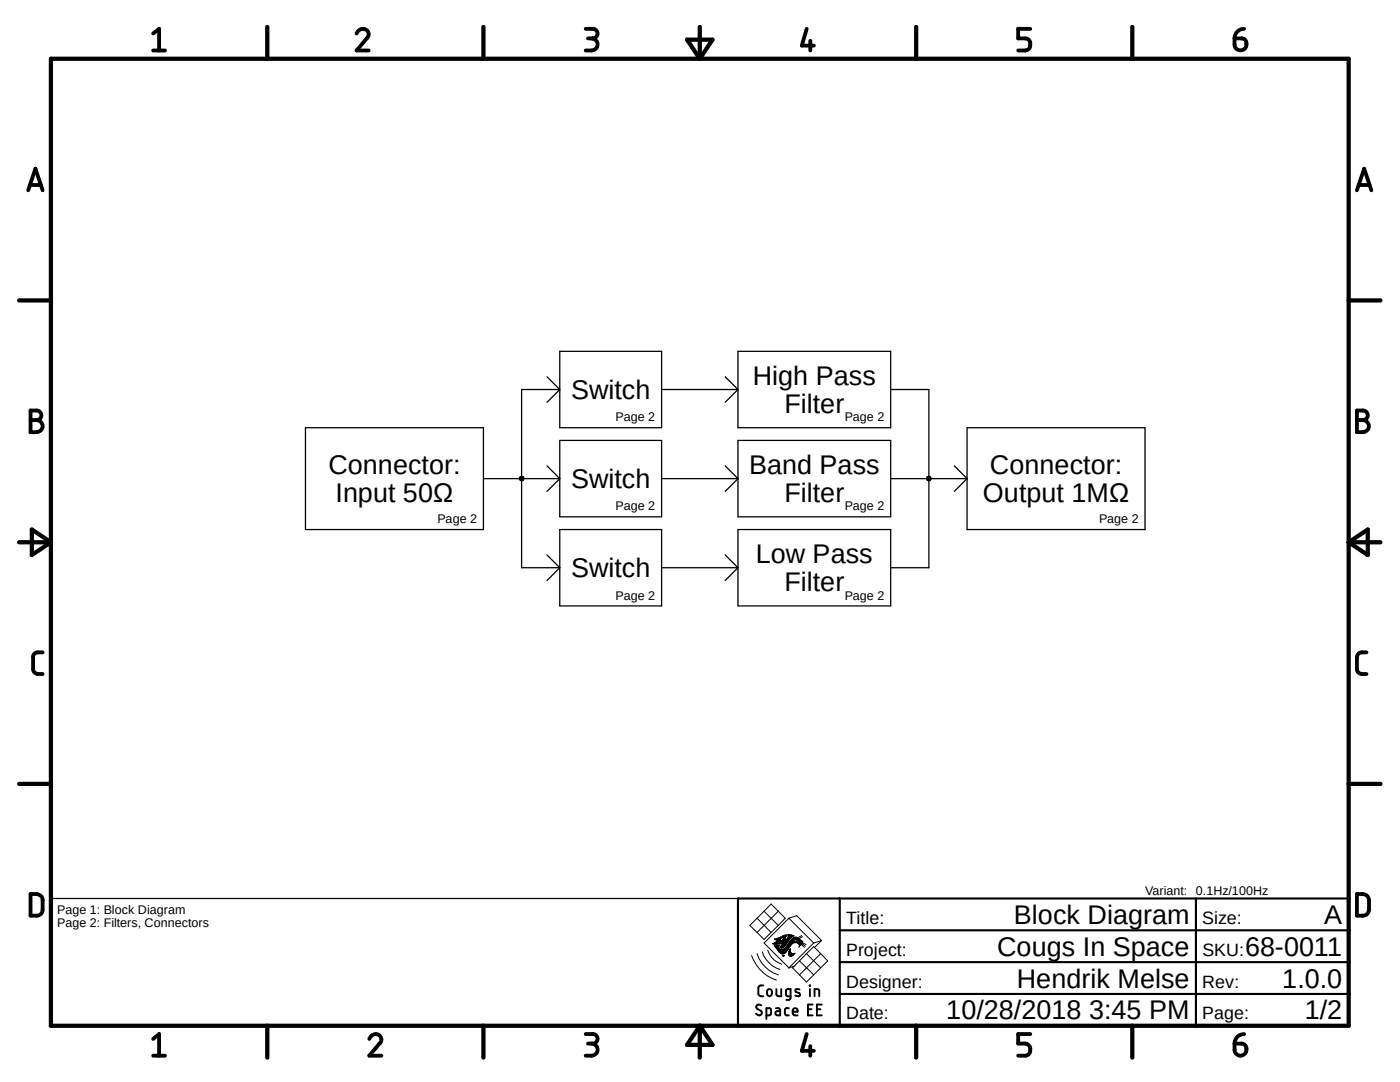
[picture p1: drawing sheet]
<svg xmlns="http://www.w3.org/2000/svg" width="279mm" height="216mm" viewBox="0 0 279 216" stroke-linecap="round" stroke-linejoin="round" font-family="sans-serif">
<path d="M3.4 3.1l272.6 209.7M276 3.1l-272.6 209.7" fill="none" stroke="#fff" stroke-width=".2"/>
<g fill="none" stroke="#000" stroke-width=".25">
<path d="M109.2 75.2l2.5 2.5M111.7 77.7h-7.6v35.6h7.6M111.7 77.7l-2.5 2.6M111.7 70.1h20.3v15.2h-20.3zM132 77.7h15.3M144.7 75.2l2.6 2.5M147.3 77.7l-2.6 2.6M147.3 70.1h30.5v15.2h-30.5zM177.8 77.7h7.6v35.6h-7.6M61 85.3h35.5v20.4h-35.5zM96.5 95.5h15.2M109.2 93l2.5 2.5"/>
<path d="M111.7 95.5l-2.5 2.5M111.7 87.9h20.3v15.2h-20.3zM132 95.5h15.3M144.7 93l2.6 2.5M147.3 95.5l-2.6 2.5M147.3 87.9h30.5v15.2h-30.5zM177.8 95.5h15.2M190.5 93l2.5 2.5M193 95.5l-2.5 2.5M193 85.3h35.5v20.4h-35.5zM109.2 110.7l2.5 2.6M111.7 113.3l-2.5 2.5"/>
<path d="M111.7 105.7h20.3v15.2h-20.3zM132 113.3h15.3M144.7 110.7l2.6 2.6M147.3 113.3l-2.6 2.5M147.3 105.7h30.5v15.2h-30.5zM10.2 179.3h137.1"/>
</g>
<g fill="#000">
<path d="M103.8 95.1l.3-.1 .4 .1 .1 .4-.1 .3-.4 .2-.3-.2-.2-.3z" fill-rule="evenodd"/>
<path d="M185 95.1l.4-.1 .3 .1 .2 .4-.2 .3-.3 .2-.4-.2-.1-.3z" fill-rule="evenodd"/>
</g>
<g fill="none" stroke="#000" stroke-width=".2">
<path d="M103.8 95.1l.3-.1 .4 .1 .1 .4-.1 .3-.4 .2-.3-.2-.2-.3zM185 95.1l.4-.1 .3 .1 .2 .4-.2 .3-.3 .2-.4-.2-.1-.3zM150 190.7a7.9 7.9 0 0 0 4.9 4.9M151.1 190.3a6.6 6.6 0 0 0 4.2 4.2M151.1 186.1l1.4 1.4 1.4-1.4M151.1 183.2l2.8 2.9M152.1 189.9a5.5 5.5 0 0 0 3.6 3.6M152.5 181.8l1.4-1.4 2.8 2.8-1.4 1.5M152.5 181.8l-2.9 2.9 1.5 1.4M152.5 181.8l2.8 2.9M153.2 189.6a4.4 4.4 0 0 0 2.8 2.8M154.3 188.3h1.6"/>
<path d="M154.3 188.3h1.3M154.5 188.2l-.3 .1 .7 .1 1.3-.3-.3 .6M154.5 188.2h2.6M154.6 187.4h1.1M154.6 188.8h.7M154.7 188.1h2.4M154.7 188.9h.5M154.7 187.5h1M154.7 188.9l.7 1M154.8 189h.5M154.8 188h2.4M154.9 189.1h.4"/>
<path d="M154.9 187.3h.9M154.9 187.6h.8M154.9 189.2h.5M154.9 187.9l-.4 .3M154.9 187.9h2.3M155 187.8h.6M155 189.3h.5M155.1 189.4h.5M155.1 187.7h.6M155.2 189.6h2M155.2 187.2h.7M155.2 188.9l.1 .2"/>
<path d="M155.3 189.7h1.8M155.3 184.7l-1.4 1.4M155.3 181.8l-4.2 4.3M155.3 189.1l.5 .4M155.4 189.8h1.6M155.4 189.9h1.5M155.4 188.8l-.9-.1 .2 .2M155.4 189.9l.2 .2M155.5 188.7h.1M155.5 187.1h.4M155.5 190h1.3M155.5 188.7h-.3"/>
<path d="M155.5 188.7l-.3 .2M155.6 190.1a.7 .7 0 0 0 .9 .1M155.6 190.1h1.2M155.7 190.2h1M155.7 189h.7M155.7 188.9h.8M155.7 187h.2M155.8 188.8h.7M155.8 190.2h.7M155.8 189.1h.5M155.8 187.8h1.5M155.9 188.8h.7"/>
<path d="M155.9 186.9h.1M155.9 186.9l-.3 1 .6-.3M155.9 186.9l-1.3 .5 .6 .3-.3 .2M155.9 188.7h.8M156 188.6h.8M156 187.7h1.4M156 188.5h.8M156.1 188.4h.8M156.1 187.7h1.3M156.1 188.3h.8M156.2 188.3h.8M156.2 187.6h1.2"/>
<path d="M156.2 186.8h.7M156.2 186.8l.1 .3h.1l-.1 .3M156.2 187.5h.5M156.2 186.9h.6M156.3 190.8h.1M156.3 189.5h.9M156.3 187h.5M156.3 187.4l-.1 .2M156.3 187.4h.4M156.3 187.3h.4M156.3 187.2h.5M156.4 190.7l.1-.1-.2 .2"/>
<path d="M156.4 187.1h.4M156.4 189.4l-1.2 .1M156.4 189.4h.9M156.4 186.7l-.2 .1M156.4 186.7h.5M156.5 190.7h-.3l.2 .2M156.5 189.3h.9M156.7 189.2h.7M156.7 186.6h.3l-.1 .3h-.7M156.7 186.6l-.3 .1M156.7 186.6h.2M156.7 190.2h-.2"/>
<path d="M156.7 187.4l.1 .2 .1-.1M156.8 186.9l-.1 .5M156.8 189.1h.7M156.8 189h.7M156.8 190l-.1 .2M156.9 189l-.5 .4M156.9 188.9h.7M156.9 187.5h.6M157 188.8h.6M157 187.4h.6M157.1 188.2l-.7 .8a.51 .51 0 0 1-.7 0l.2-.3M157.1 188.8h.6"/>
<path d="M157.1 188.8l-.2 .2M157.1 187.3h.5M157.1 188.7h.7M157.1 189.7l-.3 .3M157.2 187.2l-.3 .3M157.2 188.6h.6M157.2 187.2h.5M157.2 188.5h.7M157.3 188.4h.7M157.3 187.8l-.2 .4M157.3 187.1h.5M157.3 186.7h1"/>
<path d="M157.3 186.6h.8M157.3 187.1l-.1 .1M157.3 187h.6M157.4 190.1v.5M157.4 190.4h1.1M157.4 190.3h1.1M157.4 190.2h.6M157.4 190.2h.5M157.4 188.3h.7M157.4 190.5h1M157.4 190.1h.4M157.4 190h.4"/>
<path d="M157.4 186.9h.8M157.4 188.3h.8M157.4 186.9h.6M157.4 183.2l5 5M157.4 183.2l-4.9 5 5 5M157.4 183.2l1.6-.5 5 5M157.4 190.6h.9M157.4 189.9h.3M157.4 186.8l-.1 .3M157.4 188.2h.9M157.5 189.8h.2M157.5 188.1h1.1"/>
<path d="M157.5 190.7h.7M157.5 189.7h.2M157.6 189.7h.1M157.6 188h1.4M157.6 189.6h.1M157.6 187.9h1.4M157.6 189.5h.1M157.6 187.8h1.2M157.7 190.8h.3M157.7 189.7v-.4l-.3 .8M157.7 189.7l.1 .3M157.7 189.4h.1"/>
<path d="M157.7 187.7l-.6 1.1M157.7 187.7h.4M157.8 190l.3 .3 .6-.1-.7 .6h-.3l-.3-.2M157.8 187.7h.3M157.9 187.6h.3M157.9 187.5h.4M158 187.4h1.6M158.2 186.9l-.5 .3-.4 .6M158.2 187.2h1.1M158.3 186.8h-1v-.3l1.2 .2-.3 .2M158.3 187.5l-.3 .2 .7 .1 .5 .4M158.3 187.1h.9"/>
<path d="M158.3 187.1a1.08 1.08 0 0 1 1.4 .4l.5 .4M158.3 187.1l-.6 .6M158.3 187.5h.5l.3 .2M158.5 190.2h.1M158.8 187.5h.8M159 187.6h.8M159 188.1l.2 .1M159.1 187.7h.8M159.1 187.7l.2 .2M159.2 188.2h.1M159.2 188.1a1.64 1.64 0 0 0-1.9 1.3l-.2 .3M159.2 187.7h.8"/>
<path d="M159.3 187.8h.8M159.3 188.2l.2 .3M159.3 188.2h.1M159.3 188.3h.8M159.3 187.9h.9M159.3 187.9l.1 .3M159.3 188h.8M159.4 188.3h.6M159.4 188.2h.7M159.4 188.1h.7M159.5 188.4h.5M159.5 188.8l-.1 .3"/>
<path d="M159.5 188.6h.3M159.5 188.5h.4M159.5 188.5l.1 .2M159.6 191.7l-1.4 1.4 1.4 1.4M159.6 191.7l2.8 2.8M159.6 188.8h.1M159.6 188.7h.1M159.6 188.7l-.1 .1M159.9 188.4l.6 .6M160 186.7l-.8 .5M160 188.4l-.4 .3M160.1 188.3l.6 .5"/>
<path d="M160.1 188.3l-.1 .1M160.1 188.1l.8 .4M160.1 186.9l-.7 .4h-1.3M160.2 187.9l-.1 .4M161 190.3l1.4-1.4 1.4 1.4M161 190.3l-1.4 1.4M161 190.3l2.8 2.8M162.4 188.2l-5 4.9 1.1-.3M163.8 190.3l1.4 1.4-4.2 4.3-1.4-1.5M163.8 190.3l-4.2 4.2M164 187.7l-1.6 .5M164 187.7l-1.4 1.4"/>
</g>
<g fill="none" stroke="#000" stroke-width=".85">
<path d="M10.2 11.7h259v193h-259zM53.3 5.4v6.3M96.5 5.4v6.3M137.1 7.9h5.1l-2.5 3.8zM139.7 5.4v6.3M182.8 5.4v6.3M226 5.4v6.3M3.8 59.9h6.4M269.2 59.9h6.3M3.8 108.2h6.4M6.3 105.7l3.9 2.5-3.9 2.5zM269.2 108.2h6.3"/>
<path d="M269.2 108.2l3.8-2.5v5zM3.8 156.4h6.4M269.2 156.4h6.3M53.3 204.7v6.3M96.5 204.7v6.3M139.7 204.7v6.3M139.7 204.7l2.5 3.8h-5.1zM182.8 204.7v6.3M226 204.7v6.3"/>
</g>
<g fill="none" stroke="#000" stroke-width=".76">
<path d="M30.6 6.7l1.1-.9v4.3M30.6 10.1h2.3M71.2 6.7a1.19 1.19 0 0 1 1.5-.9 1.19 1.19 0 0 1 .7 1.6l-2.2 2.7h2.4M116.9 5.8h1.4a.95 .95 0 0 1 1 .9 .95 .95 0 0 1-1 1h-1M118.1 7.7a1.21 1.21 0 0 1 1.2 1.2 1.21 1.21 0 0 1-1.2 1.2h-1.2M161 5.8l-1 3.3h2.4M161.7 8.1v2M205.6 5.8h-2.4v1.9h1.4a1.23 1.23 0 0 1 1 1.2 1.23 1.23 0 0 1-1 1.2h-1.4M246.4 7.7h1.4a1.21 1.21 0 0 1 .9 1.4 1.21 1.21 0 0 1-1.3 .9 1.09 1.09 0 0 1-1-1.2zM248.3 5.8a1.88 1.88 0 0 0-1.9 1.9M5.6 38l1.5-4.3 1.4 4.3M6 36.9h2.2"/>
<path d="M270.8 38l1.4-4.3 1.5 4.3M271.1 36.9h2.2M6.1 81.9h1.2a.95 .95 0 0 1 1 1 .95 .95 0 0 1-1 .9 1.21 1.21 0 0 1 1.2 1.2 1.21 1.21 0 0 1-1.2 1.2h-1.2zM6.1 83.8h1.2M270.8 81.9h1.2a.95 .95 0 0 1 1 1 .95 .95 0 0 1-1 .9 1.21 1.21 0 0 1 1.2 1.2 1.21 1.21 0 0 1-1.2 1.2h-1.2zM270.8 83.8h1.2M8.5 130.2h-1a.87 .87 0 0 0-.9 .9v2.4a.97 .97 0 0 0 .9 1h1M272.7 130.2h-.9a.94 .94 0 0 0-1 .9v2.4a.97 .97 0 0 0 1 1h.9M6.1 178.4a2.22 2.22 0 0 1 2.2 .5l.2 .7v1.9a1.13 1.13 0 0 1-1.2 1.2h-1.2zM270.8 178.4a2.07 2.07 0 0 1 2.2 .5l.2 .7v1.9a1.21 1.21 0 0 1-1.2 1.2h-1.2zM30.6 207.3l1.1-1v4.4M30.6 210.7h2.3"/>
<path d="M73.7 207.3a1.19 1.19 0 0 1 1.5-1 1.19 1.19 0 0 1 .7 1.7l-2.2 2.7h2.4M116.9 206.3h1.4a.95 .95 0 0 1 1 1 .95 .95 0 0 1-1 .9h-1M118.1 208.2a1.21 1.21 0 0 1 1.2 1.2 1.21 1.21 0 0 1-1.2 1.3h-1.2M161 206.3l-1 3.4h2.4M161.7 208.7v2M205.6 206.3h-2.4v1.9h1.4a1.23 1.23 0 0 1 1 1.2 1.23 1.23 0 0 1-1 1.3h-1.4M246.4 208.2h1.4a1.2 1.2 0 0 1 1 1.4 1.2 1.2 0 0 1-1.3 1 1.2 1.2 0 0 1-1.1-1.1zM248.3 206.3a1.88 1.88 0 0 0-1.9 1.9"/>
</g>
<path d="M167.6 179.3v25.4M238.7 179.3v25.4M269.2 179.3h-121.9v25.4M167.6 198.3h101.6M167.6 192h101.6M167.6 185.6h101.6" fill="none" stroke="#000" stroke-width=".42"/>
<g fill="none" stroke="#000" stroke-width=".38">
<path d="M152.3 196.6l-.7 .1-.3 .4 .1 1.4 .4 .3h.5M153.2 197.6a.49 .49 0 0 1 .5-.2 .49 .49 0 0 1 .4 .4v.5a.49 .49 0 0 1-.5 .5 .49 .49 0 0 1-.5-.5zM154.9 197.4v1l.4 .4h.6v-1.4M157.8 198.8h-.6l-.3-.2-.1-.9 .2-.3h.8v1.7l-.4 .4h-.5M159.6 197.4a.61 .61 0 0 0-.9 .2l.2 .4 .6 .2 .2 .3a.63 .63 0 0 1-1 .2M161.6 196.6l.1 .1zM161.6 197.4v1.4M162.6 198.8v-1.4h.6l.2 .1 .1 1.3M151.9 200.6a.6 .6 0 0 0-1 .3l.3 .4 .6 .4a.57 .57 0 0 1-.1 .9 .57 .57 0 0 1-.8-.3M153 202.6h.5l.3-.2 .1-.9-.2-.3h-.7v2.1M154.9 201.2h.6l.2 .3v1.1h-.5a.42 .42 0 0 1-.5-.4 .42 .42 0 0 1 .5-.4h.5M157.4 201.2h-.6l-.2 .3 .1 .9 .3 .2h.4"/>
<path d="M158.2 201.9h1a.51 .51 0 0 0-.4-.7 .51 .51 0 0 0-.6 .4l.1 .8 .3 .2h.6M161.2 201.4h.8M162.2 200.4h-1v2.2h1M163 201.4h.7M164 200.4h-1v2.2h1"/>
</g>
<g font-size="5.4">
<text x="150.2" y="76.7">High Pass</text>
<text x="114" y="79.6">Switch</text>
<text x="156.5" y="82.5">Filter</text>
<text x="65.5" y="94.5">Connector:</text>
<text x="149.5" y="94.5">Band Pass</text>
<text x="197.6" y="94.5">Connector:</text>
<text x="67" y="100.2">Input 50Ω</text>
<text x="114" y="97.4">Switch</text>
<text x="156.5" y="100.2">Filter</text>
<text x="196.2" y="100.2">Output 1MΩ</text>
<text x="150.8" y="112.3">Low Pass</text>
<text x="114" y="115.2">Switch</text>
<text x="156.5" y="118">Filter</text>
<text x="202.4" y="184.4">Block Diagram</text>
<text x="264.3" y="184.4">A</text>
<text x="199" y="190.7">Cougs In Space</text>
<text x="248.5" y="190.7">68-0011</text>
<text x="202.9" y="197.1">Hendrik Melse</text>
<text x="255.9" y="197.1">1.0.0</text>
<text x="188.9" y="203.4">10/28/2018 3:45 PM</text>
<text x="260.4" y="203.4">1/2</text>
</g>
<g font-size="3.6">
<text x="168.9" y="184.4">Title:</text>
<text x="239.9" y="184.4">Size:</text>
<text x="168.9" y="190.7">Project:</text>
<text x="240" y="190.7">SKU:</text>
<text x="168.9" y="197.1">Designer:</text>
<text x="239.9" y="197.1">Rev:</text>
<text x="168.9" y="203.4">Date:</text>
<text x="239.9" y="203.4">Page:</text>
</g>
<g font-size="2.5">
<text x="122.9" y="84.1">Page 2</text>
<text x="168.6" y="84.1">Page 2</text>
<text x="122.9" y="101.9">Page 2</text>
<text x="168.6" y="101.9">Page 2</text>
<text x="87.3" y="104.4">Page 2</text>
<text x="219.3" y="104.4">Page 2</text>
<text x="122.9" y="119.6">Page 2</text>
<text x="168.6" y="119.6">Page 2</text>
<text x="228.5" y="178.5">Variant: 0.1Hz/100Hz</text>
<text x="11.4" y="182.3">Page 1: Block Diagram</text>
<text x="11.4" y="185">Page 2: Filters, Connectors</text>
</g>
</svg>
